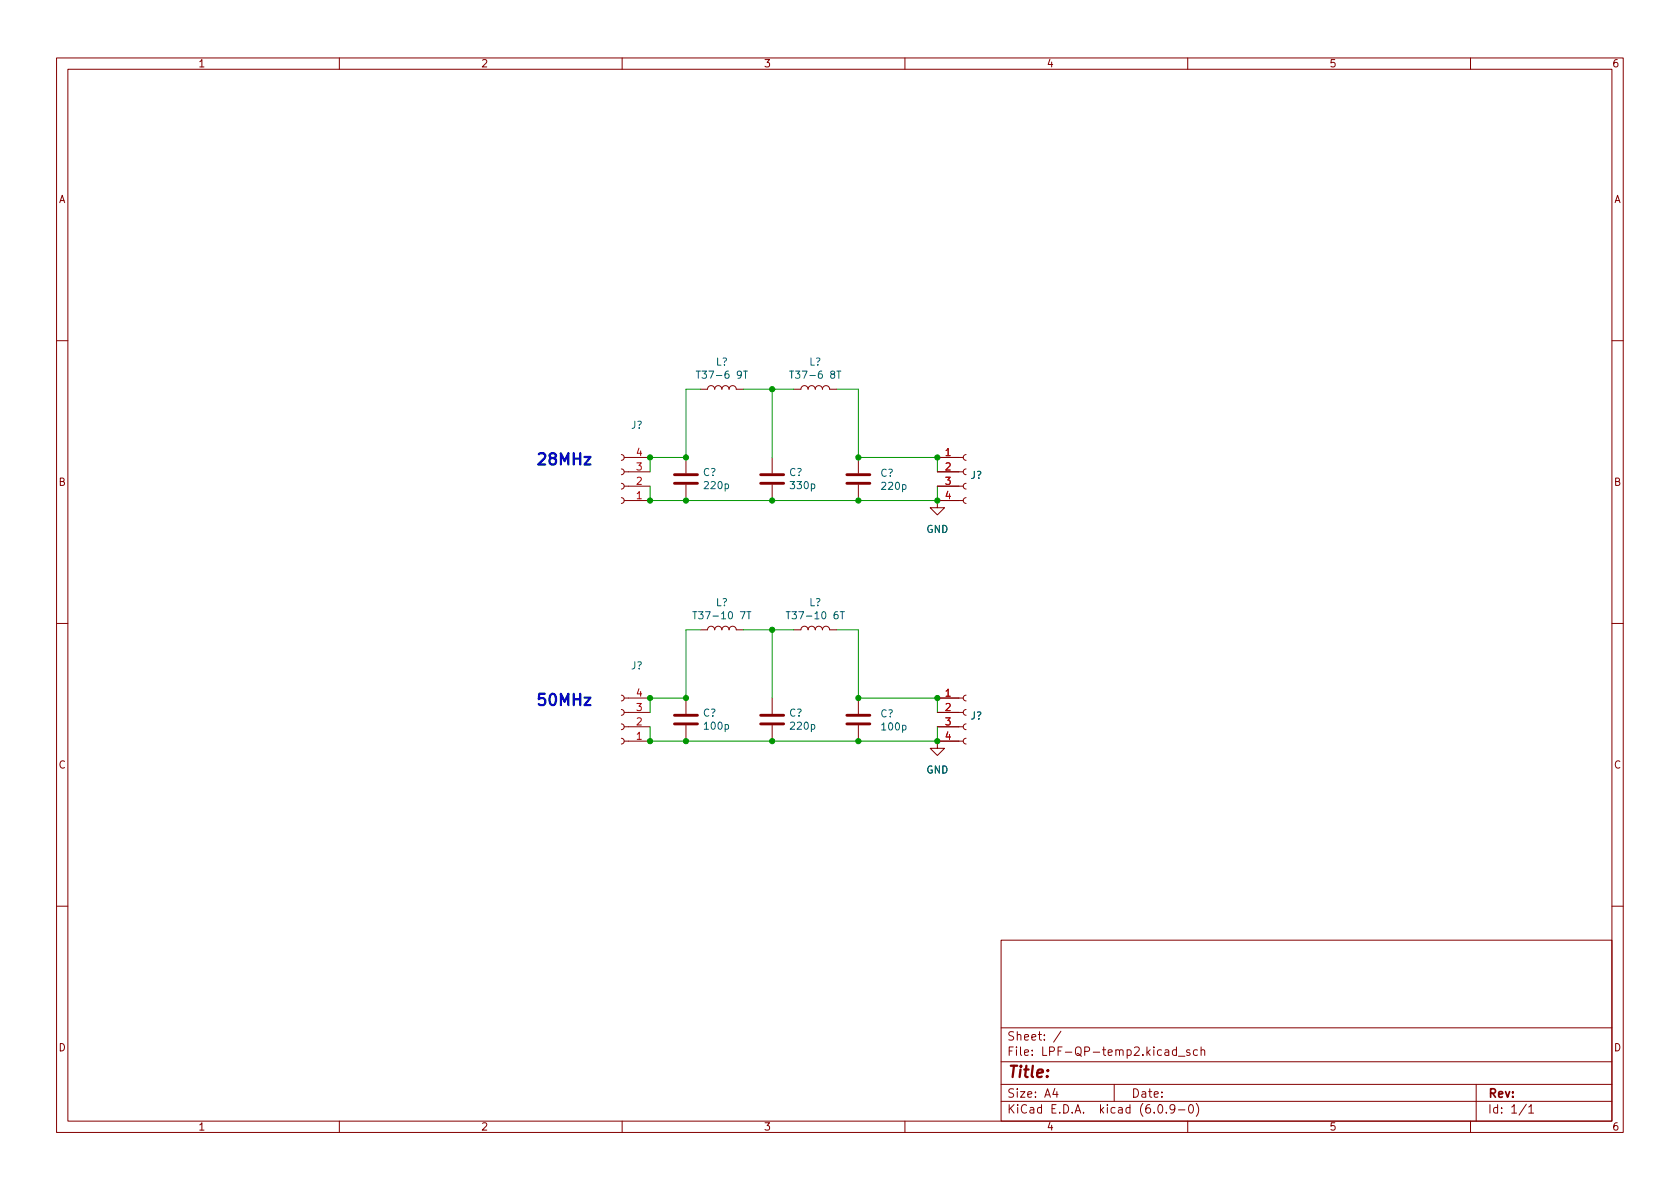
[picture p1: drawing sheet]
<svg xmlns="http://www.w3.org/2000/svg" width="297mm" height="210mm" viewBox="0 0 297 210" stroke-linecap="round" stroke-linejoin="round" font-family="sans-serif">
<g fill="none" stroke="#840000" stroke-width=".18">
<path d="M10 10.2h277v190.1h-277zM12 12.2h273v186.1h-273zM60 10.2v2M110 10.2v2M160 10.2v2M210 10.2v2M260 10.2v2M10 60.2h2M123.8 68.8h1.3a.64 .64 0 0 1 .6-.6 .64 .64 0 0 1 .7 .6 .64 .64 0 0 1 .6-.6 .64 .64 0 0 1 .6 .6 .64 .64 0 0 1 .7-.6 .64 .64 0 0 1 .6 .6 .64 .64 0 0 1 .6-.6 .64 .64 0 0 1 .7 .6h1.2M140.3 68.8h1.3a.64 .64 0 0 1 .6-.6 .64 .64 0 0 1 .7 .6 .64 .64 0 0 1 .6-.6 .64 .64 0 0 1 .6 .6 .64 .64 0 0 1 .7-.6 .64 .64 0 0 1 .6 .6 .64 .64 0 0 1 .6-.6 .64 .64 0 0 1 .7 .6h1.3M285 60.2h2M109.9 80.4l.3 .1 .2 .4-.2 .4-.3 .1"/>
<path d="M109.9 82.9l.3 .2 .2 .3-.2 .4-.3 .1M109.9 85.5l.3 .1 .2 .4-.2 .3-.3 .2M109.9 88l.3 .2 .2 .3-.2 .4-.3 .1M110.4 80.9h4.5M110.4 83.4h4.5M110.4 86h4.5M110.4 88.5h4.5M121.3 80.9v2.8M121.3 85.7v2.8M136.5 80.9v2.8M136.5 85.7v2.8M151.8 80.9v2.8"/>
<path d="M151.8 85.7v2.8M165.7 80.9h4.6M165.7 83.4h4.6M165.7 86h4.6M170.3 88.5h-4.6v1.3h1.3l-1.3 1.3-1.2-1.3h1.2M170.8 88l-.3 .2-.2 .3 .2 .4 .3 .1M170.8 85.5l-.3 .1-.2 .4 .2 .3 .3 .2M170.8 82.9l-.3 .2-.2 .3 .2 .4 .3 .1M170.8 80.4l-.3 .1-.2 .4 .2 .4 .3 .1M10 110.2h2M123.8 111.4h1.3a.64 .64 0 0 1 .6-.7 .64 .64 0 0 1 .7 .7 .64 .64 0 0 1 .6-.7 .64 .64 0 0 1 .6 .7 .64 .64 0 0 1 .7-.7 .64 .64 0 0 1 .6 .7 .64 .64 0 0 1 .6-.7 .64 .64 0 0 1 .7 .7h1.2M140.3 111.4h1.3a.64 .64 0 0 1 .6-.7 .64 .64 0 0 1 .7 .7 .64 .64 0 0 1 .6-.7 .64 .64 0 0 1 .6 .7 .64 .64 0 0 1 .7-.7 .64 .64 0 0 1 .6 .7 .64 .64 0 0 1 .6-.7 .64 .64 0 0 1 .7 .7h1.3"/>
<path d="M285 110.2h2M109.9 122.9l.3 .2 .2 .3-.2 .4-.3 .1M109.9 125.5l.3 .1 .2 .4-.2 .3-.3 .2M109.9 128l.3 .2 .2 .3-.2 .4-.3 .1M109.9 130.6l.3 .1 .2 .4-.2 .3-.3 .2M110.4 131.1h4.5M110.4 128.5h4.5M110.4 126h4.5M110.4 123.4h4.5M121.3 123.4v2.8M121.3 128.3v2.8M136.5 123.4v2.8"/>
<path d="M136.5 128.3v2.8M151.8 123.4v2.8M151.8 128.3v2.8M165.7 128.5h4.6M165.7 126h4.6M165.7 123.4h4.6M170.3 131.1h-4.6v1.2h1.3l-1.3 1.3-1.2-1.3h1.2M170.8 130.6l-.3 .1-.2 .4 .2 .3 .3 .2M170.8 128l-.3 .2-.2 .3 .2 .4 .3 .1M170.8 125.5l-.3 .1-.2 .4 .2 .3 .3 .2M170.8 122.9l-.3 .2-.2 .3 .2 .4 .3 .1M10 160.2h2"/>
<path d="M177 166.3h108v32h-108zM285 160.2h2M60 198.3v2M110 198.3v2M160 198.3v2M177 194.8h108M177 191.8h108M177 187.8h108M177 181.8h108M186.5 192.5l-.4 1h1M186.9 193v1M187.6 182.4l-1.3 1.9"/>
<path d="M197 191.8v3M204.9 195.4l.2-.1a.81 .81 0 0 1 .6 .7 .81 .81 0 0 1-.3 .8h-.2a.81 .81 0 0 1-.6-.6 .81 .81 0 0 1 .3-.8zM206.2 196.7v.1M207.7 196l-.3 .3h-.3l-.2-.3 .1-.6 .4-.1 .2 .2a.99 .99 0 0 1-.3 1.3h-.3M208 185.7l-.4-.1-.3 .3v.4l.1 .3h.6M208 185.1v1.5M208.4 196.3h1.1M208.4 186.8h1.1M210 198.3v2M210.4 195.4l.1-.1a.81 .81 0 0 1 .6 .7 .81 .81 0 0 1-.3 .8h-.2a.81 .81 0 0 1-.5-.6 .81 .81 0 0 1 .3-.8zM210.4 185.7l-.4-.1-.2 .2 .1 .3 .5 .1v.4h-.6M211.5 195.1a1.72 1.72 0 0 1 0 2.3"/>
<path d="M211.7 185.7l-.4-.1-.3 .3v.4l.1 .3h.6M212.4 185.8l.2-.2 .3 .1 .1 .9M212.4 185.1v1.5M260 198.3v2M261 191.8v6.5M269.9 195.3l-1.3 1.9M270.3 195.8l.4-.5v1.5M270.3 196.8h.9"/>
</g>
<path d="M123.1 65.6h.7M131.4 65.6h.8M139.6 65.6h.7M148 65.6h.7M122.5 108.2h.7M122.9 108.2v1.2M132 108.2h.8M132.4 108.2v1.2M139 108.2h.7M139.4 108.2v1.2M148.6 108.2h.7M148.9 108.2v1.2" fill="none" stroke="#006464" stroke-width=".18"/>
<path d="M119.3 85.5h4M119.3 83.9h4M134.5 85.5h4.1M134.5 83.9h4.1M149.7 85.5h4.1M149.7 83.9h4.1M119.3 128h4M119.3 126.5h4M134.5 128h4.1M134.5 126.5h4.1M149.7 128h4.1M149.7 126.5h4.1" fill="none" stroke="#840000" stroke-width=".51"/>
<path d="M103.4 80.8h1l-1 1.3h1M103.4 123.4h1l-1 1.3h1" fill="none" stroke="#0000c2" stroke-width=".4"/>
<path d="M123.8 68.8h-2.5v12.1h-6.4v2.5M131.4 68.8h8.9M136.5 68.8v12.1M148 68.8h3.8v12.1h13.9v2.5M114.9 86v2.5h50.8v-2.5M123.8 111.4h-2.5v12h-6.4v2.6M131.4 111.4h8.9M136.5 111.4v12M148 111.4h3.8v12h13.9v2.6M114.9 128.5v2.6h50.8v-2.6" fill="none" stroke="#009600" stroke-width=".18"/>
<g fill="#009600" stroke="#009600" stroke-width=".18">
<circle cx="151.8" cy="131.1" r=".46"/>
<circle cx="151.8" cy="123.4" r=".46"/>
<circle cx="165.7" cy="123.4" r=".46"/>
<circle cx="136.5" cy="111.4" r=".46"/>
<circle cx="151.8" cy="80.9" r=".46"/>
<circle cx="151.8" cy="88.5" r=".46"/>
<circle cx="136.5" cy="68.8" r=".46"/>
<circle cx="165.7" cy="80.9" r=".46"/>
<circle cx="165.7" cy="88.5" r=".46"/>
<circle cx="165.7" cy="131.1" r=".46"/>
<circle cx="114.9" cy="88.5" r=".46"/>
<circle cx="114.9" cy="80.9" r=".46"/>
<circle cx="136.5" cy="131.1" r=".46"/>
<circle cx="114.9" cy="123.4" r=".46"/>
<circle cx="121.3" cy="123.4" r=".46"/>
<circle cx="121.3" cy="80.9" r=".46"/>
<circle cx="136.5" cy="88.5" r=".46"/>
<circle cx="121.3" cy="88.5" r=".46"/>
<circle cx="121.3" cy="131.1" r=".46"/>
<circle cx="114.9" cy="131.1" r=".46"/>
</g>
<g font-size="2.8" fill="#0000c2">
<text x="94.6" y="82.2">28MHz</text>
<text x="94.6" y="124.8">50MHz</text>
</g>
<text font-size="2.8" fill="#840000" x="178" y="190.6">Title:</text>
<g font-size="2.1" fill="#840000">
<text x="178" y="184">Sheet: /</text>
<text x="178" y="186.7">File: LPF-QP-temp2.kicad_sch</text>
<text x="178" y="196.9">KiCad E.D.A. kicad (6.0.9-0)</text>
<text x="178" y="194.1">Size: A4</text>
<text x="200" y="194.1">Date:</text>
<text x="263" y="194.1">Rev:</text>
<text x="263" y="196.9">Id: 1/1</text>
</g>
<g font-size="1.8" fill="#840000">
<text x="35" y="11.9">1</text>
<text x="85" y="11.9">2</text>
<text x="135" y="11.9">3</text>
<text x="185" y="11.9">4</text>
<text x="235" y="11.9">5</text>
<text x="285" y="11.9">6</text>
<text x="10.3" y="35.9">A</text>
<text x="285.3" y="35.9">A</text>
<text x="10.3" y="85.9">B</text>
<text x="285.3" y="85.9">B</text>
<text x="10.3" y="135.9">C</text>
<text x="285.3" y="135.9">C</text>
<text x="10.3" y="185.9">D</text>
<text x="285.3" y="185.9">D</text>
<text x="35" y="199.9">1</text>
<text x="85" y="199.9">2</text>
<text x="135" y="199.9">3</text>
<text x="185" y="199.9">4</text>
<text x="235" y="199.9">5</text>
<text x="285" y="199.9">6</text>
</g>
<g font-size="1.8" fill="#006464">
<text x="126.6" y="64.6">L?</text>
<text x="143.1" y="64.6">L?</text>
<text x="124" y="66.9">T37-6 9T</text>
<text x="140.6" y="66.9">T37-6 8T</text>
<text x="111.6" y="75.8">J?</text>
<text x="124.3" y="84.2">C?</text>
<text x="124.7" y="86.5">220p</text>
<text x="139.5" y="84.2">C?</text>
<text x="139.9" y="86.5">330p</text>
<text x="155.7" y="84.3">C?</text>
<text x="156" y="86.6">220p</text>
<text x="171.6" y="84.7">J?</text>
<text x="163.8" y="94.2">GND</text>
<text x="126.6" y="107.2">L?</text>
<text x="143.1" y="107.2">L?</text>
<text x="123.6" y="109.5">T37-10 7T</text>
<text x="140.1" y="109.5">T37-10 6T</text>
<text x="111.6" y="118.4">J?</text>
<text x="124.3" y="126.7">C?</text>
<text x="124.7" y="129">100p</text>
<text x="139.5" y="126.7">C?</text>
<text x="139.9" y="129">220p</text>
<text x="155.7" y="126.8">C?</text>
<text x="156" y="129.2">100p</text>
<text x="171.6" y="127.2">J?</text>
<text x="163.8" y="136.8">GND</text>
</g>
<g font-size="1.8" fill="#a90000">
<text x="112.5" y="83.2">3</text>
<text x="112.5" y="80.6">4</text>
<text x="167.1" y="80.6">1</text>
<text x="167.1" y="83.2">2</text>
<text x="112.5" y="88.3">1</text>
<text x="112.5" y="85.7">2</text>
<text x="167.1" y="85.7">3</text>
<text x="167.1" y="88.3">4</text>
<text x="112.5" y="125.7">3</text>
<text x="112.5" y="123.2">4</text>
<text x="167.1" y="123.2">1</text>
<text x="167.1" y="125.7">2</text>
<text x="112.5" y="130.8">1</text>
<text x="112.5" y="128.3">2</text>
<text x="167.1" y="128.3">3</text>
<text x="167.1" y="130.8">4</text>
</g>
</svg>
